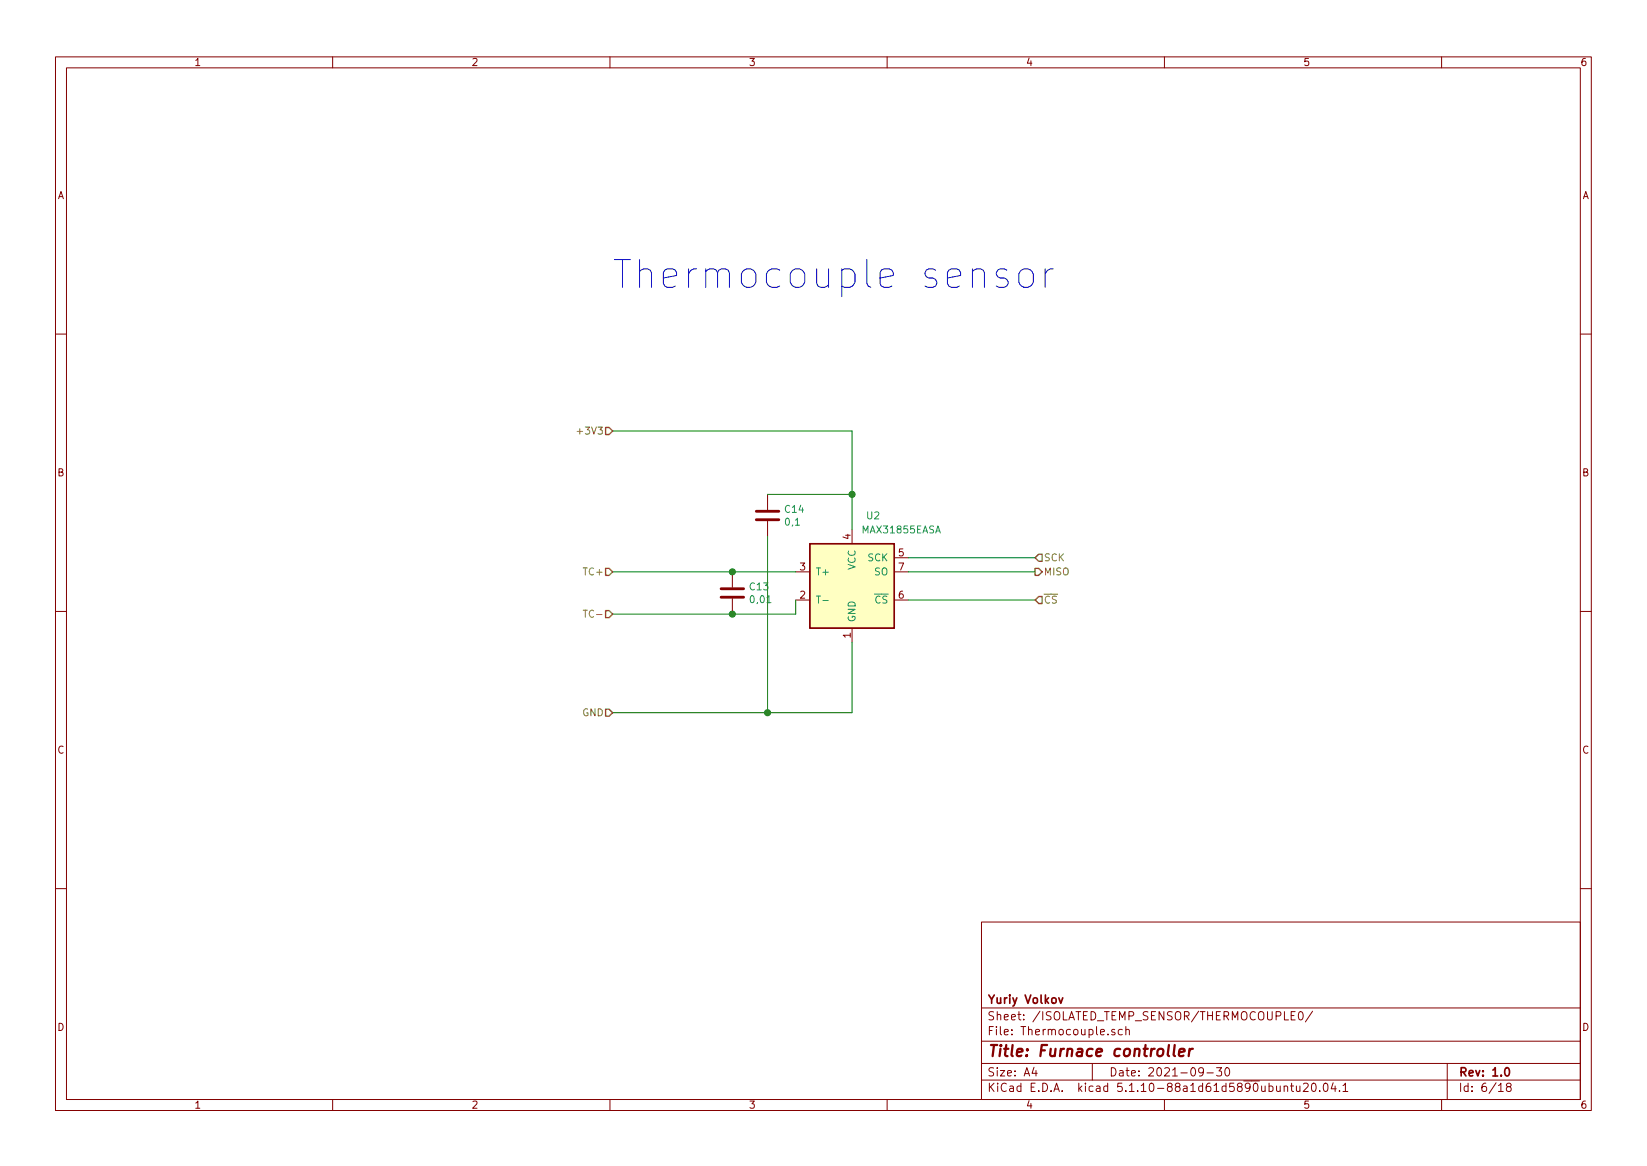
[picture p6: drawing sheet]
<svg xmlns="http://www.w3.org/2000/svg" width="297mm" height="210mm" viewBox="0 0 297 210" stroke-linecap="round" stroke-linejoin="round" font-family="sans-serif">
<g fill="none" stroke="#840000" stroke-width=".18">
<path d="M10 10.3h277v189.9h-277zM12 12.2h273v186.1h-273zM60 10.3v1.9M110 10.3v1.9M160 10.3v1.9M210 10.3v1.9M260 10.3v1.9M10 60.2h2M285 60.2h2M138.4 89.1v2.8M138.4 94v2.8M153.7 95.5v2.5"/>
<path d="M10 110.3h2M132.1 103.1v2.8M132.1 107.9v2.8M143.5 108.2h2.5M143.5 103.1h2.5M153.7 113.3v2.5M161.3 108.2h2.5M161.3 103.1h2.5M161.3 100.6h2.5M285 110.3h2M10 160.2h2M177 166.3h108v32h-108z"/>
<path d="M285 160.2h2M60 198.3v1.9M110 198.3v1.9M160 198.3v1.9M177 194.8h108M177 191.8h108M177 187.8h108M177 181.8h108M186.5 192.5l-.4 1h1M186.8 193v1M197 191.8v3M201 185.7l-.3-.1-.2 .2 .1 .2 .4 .2v.3h-.5"/>
<path d="M202.4 185.7l-.4-.1-.3 .3 .1 .6 .2 .1 .4-.1M203 185.7l.3-.1 .3 .1 .1 .9M203 185.1v1.5M210 198.3v1.9M217 193.2l-.2 .3-.5-.1-.1-.2v-.4l.1-.2 .5-.1 .2 .2a1.19 1.19 0 0 1-.2 1.2l-.5 .1M217.7 193.5h1.1M219.4 192.5h.9l-.5 .6 .5 .1v.7l-.3 .1-.6-.1M221.1 192.6l.2-.1a.8 .8 0 0 1 .5 .8 .8 .8 0 0 1-.5 .7 1 1 0 0 1-.2-1.4zM231.6 196l.2-.2 .4 .1v.9M231.6 195.8v1M232.7 195.8h.6M232.9 183.1h.5"/>
<path d="M232.9 195.3v1.3l.4 .2M233.6 182.4h-.7v1.5h.7M233.8 195.8l.1 .9 .3 .1 .2-.1M234.3 182.6l.2-.2a.8 .8 0 0 1 .5 .8 .8 .8 0 0 1-.5 .7l-.2-.1-.1-.4zM234.4 195.8v1M235.1 195.5l.6-.2 .2 .5-.9 1h.9M236.7 195.4l.2-.1a.86 .86 0 0 1 .1 1.5h-.1a1 1 0 0 1-.2-1.4zM236.7 182.3l-1.3 2M238 196.7v.1M238.8 195.5l.3-.2a.94 .94 0 0 1 0 1.5 .82 .82 0 0 1-.3-1.3zM240.4 195.2l-.3 1.1h.9M240.8 195.8v1"/>
<path d="M241.6 196.7v.1M242.2 195.8l.4-.5v1.5M242.2 196.8h.9M260 198.3v1.9M261 191.8v6.5M270.3 195.8l.4-.5v1.5M270.3 196.8h.8M272 196l-.3-.3 .1-.2 .2-.2 .4 .1 .1 .2-.1 .3-.4 .1-.3 .3 .1 .4 .2 .1h.3l.2-.3v-.2l-.2-.3"/>
</g>
<path d="M191 179.9l.3 1 .4-1M271.5 192.7l.2-.2a.81 .81 0 0 1 .6 .6 .81 .81 0 0 1-.3 .8l-.1 .1a.79 .79 0 0 1-.4-1.3z" fill="none" stroke="#840000" stroke-width=".3"/>
<path d="M211.9 188.4l-.2 1.8 .2 .2M212.6 189.8l1-.2v-.4l-.6-.1-.3 .3v.9l.2 .1 .5-.1M214.6 189.1l-.2 1.3M215.1 189.1a.55 .55 0 0 0-.6 .4" fill="none" stroke="#840000" stroke-width=".41"/>
<path d="M136.4 93.7h4.1M136.4 92.2h4.1M130 107.7h4.1M130 106.2h4.1" fill="none" stroke="#840000" stroke-width=".51"/>
<path d="M146 98h15.3v15.3h-15.3z" fill="#ffffc2" stroke="#ffffc2" stroke-width=".18"/>
<path d="M146 98h15.3v15.3h-15.3z" fill="none" stroke="#840000" stroke-width=".25"/>
<path d="M148.4 108.3h1" fill="none" stroke="#008484" stroke-width=".18"/>
<path d="M110.5 77.7h43.2v17.8M138.4 96.8v31.7M138.4 89.1h15.3M110.5 103.1h33M143.5 108.2v2.5h-33M153.7 115.8v12.7h-43.2M163.8 103.1h22.9M163.8 108.2h22.9M163.8 100.6h22.9" fill="none" stroke="#008400" stroke-width=".18"/>
<path d="M109.2 77.1h.7l.6 .6-.6 .7h-.7zM187.3 99.9h.7v1.3h-.7l-.6-.6zM109.2 110.1h.7l.6 .6-.6 .7h-.7zM109.2 102.5h.7l.6 .6-.6 .7h-.7zM186.7 102.5h.6l.7 .6-.7 .7h-.6zM187.3 107.6h.7v1.2h-.7l-.6-.6zM109.2 127.9h.7l.6 .6-.6 .7h-.7z" fill="none" stroke="#848400" stroke-width=".25"/>
<path d="M104.1 77.8h1M105.2 110h.7" fill="none" stroke="#848400" stroke-width=".18"/>
<path d="M110.8 46.8h2.9M112.3 46.8v5M115.3 49a1.4 1.4 0 0 1 2-.3l.2 .5v2.6M115.3 46.8v5M188.5 48.5v3.3M189.9 48.5a1.28 1.28 0 0 0-1.4 .9" fill="none" stroke="#0000c2" stroke-width=".18"/>
<g fill="#008400" stroke="#008400" stroke-width=".25">
<circle cx="132.1" cy="110.7" r=".51"/>
<circle cx="132.1" cy="103.1" r=".51"/>
<circle cx="153.7" cy="89.1" r=".51"/>
<circle cx="138.4" cy="128.5" r=".51"/>
</g>
<text font-size="7" fill="#0000c2" x="117.7" y="52.1">Thermocouple sensor</text>
<text font-size="2.8" fill="#840000" x="178" y="190.5">Title: Furnace controller</text>
<g font-size="2.1" fill="#840000">
<text x="178" y="184">Sheet: /ISOLATED_TEMP_SENSOR/THERMOCOUPLE0/</text>
<text x="178" y="181">Yuriy Volkov</text>
<text x="178" y="186.7">File: Thermocouple.sch</text>
<text x="178" y="196.9">KiCad E.D.A. kicad 5.1.10-88a1d61d5890ubuntu20.04.1</text>
<text x="178" y="194.1">Size: A4</text>
<text x="200" y="194.1">Date: 2021-09-30</text>
<text x="263" y="194.1">Rev: 1.0</text>
<text x="263" y="196.9">Id: 6/18</text>
</g>
<g font-size="1.8" fill="#840000">
<text x="35" y="11.9">1</text>
<text x="85" y="11.9">2</text>
<text x="135" y="11.9">3</text>
<text x="185" y="11.9">4</text>
<text x="235" y="11.9">5</text>
<text x="285" y="11.9">6</text>
<text x="10.4" y="35.9">A</text>
<text x="285.4" y="35.9">A</text>
<text x="10.4" y="85.9">B</text>
<text x="285.4" y="85.9">B</text>
<text x="153.4" y="97.3" transform="rotate(-90 153.4 97.3)">4</text>
<text x="162.1" y="100.3">5</text>
<text x="144.3" y="107.9">2</text>
<text x="144.3" y="102.9">3</text>
<text x="162.1" y="107.9">6</text>
<text x="162.1" y="102.9">7</text>
<text x="153.4" y="115" transform="rotate(-90 153.4 115)">1</text>
<text x="10.4" y="135.9">C</text>
<text x="285.4" y="135.9">C</text>
<text x="10.4" y="185.9">D</text>
<text x="285.4" y="185.9">D</text>
<text x="35" y="199.9">1</text>
<text x="85" y="199.9">2</text>
<text x="135" y="199.9">3</text>
<text x="185" y="199.9">4</text>
<text x="235" y="199.9">5</text>
<text x="285" y="199.9">6</text>
</g>
<g font-size="1.8" fill="#848400">
<text x="104.8" y="78.4">+3V3</text>
<text x="188.2" y="101.2">SCK</text>
<text x="105.6" y="103.8">TC+</text>
<text x="188.2" y="103.8">MISO</text>
<text x="106" y="111.4">TC-</text>
<text x="188.2" y="108.8">CS</text>
<text x="105" y="129.2">GND</text>
</g>
<g font-size="1.8" fill="#008484">
<text x="141.6" y="92.5">C14</text>
<text x="141.7" y="94.8">0,1</text>
<text x="156.4" y="93.6">U2</text>
<text x="155.7" y="96.2">MAX31855EASA</text>
<text x="156.5" y="101.2">SCK</text>
<text x="135.3" y="106.4">C13</text>
<text x="147.1" y="103.8">T+</text>
<text x="154.3" y="102.8" transform="rotate(-90 154.3 102.8)">VCC</text>
<text x="157.7" y="103.8">SO</text>
<text x="135.5" y="108.8">0,01</text>
<text x="147.1" y="108.8">T-</text>
<text x="154.3" y="112.3" transform="rotate(-90 154.3 112.3)">GND</text>
<text x="157.8" y="108.8">CS</text>
</g>
</svg>
